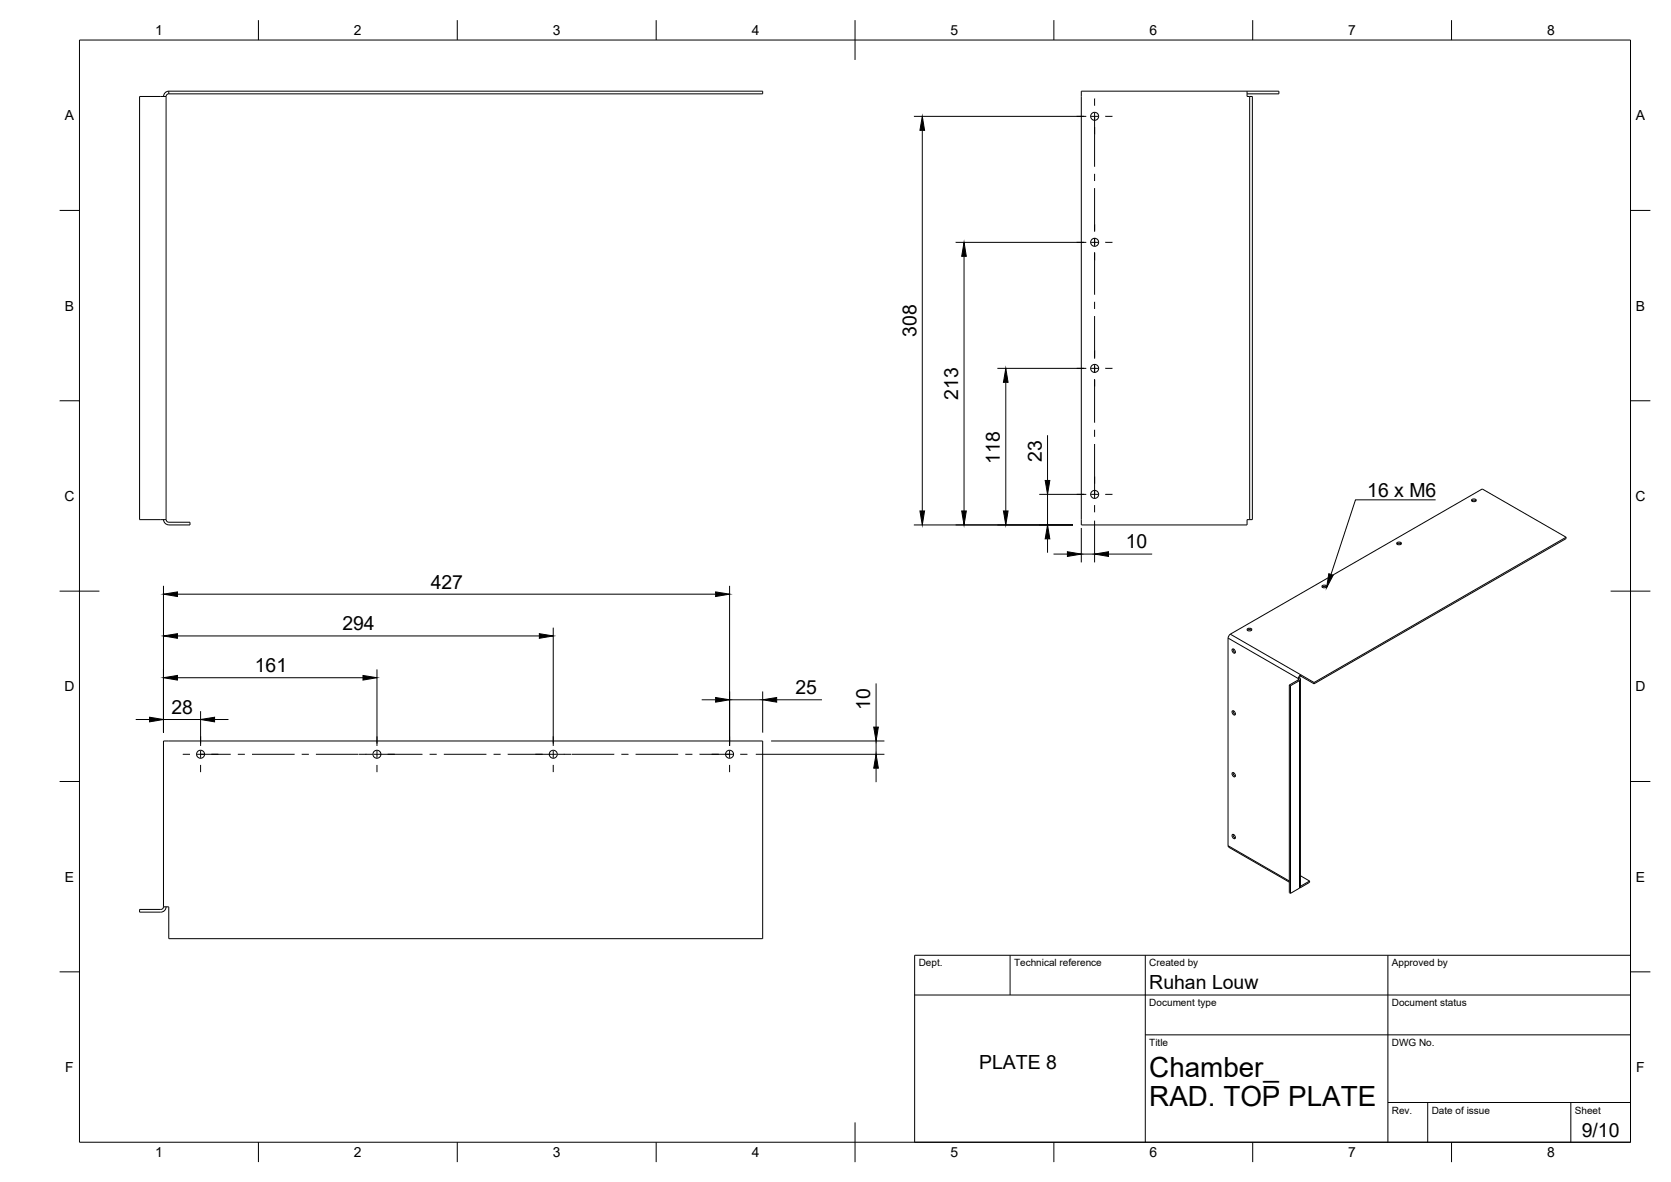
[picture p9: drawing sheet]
<svg xmlns="http://www.w3.org/2000/svg" width="420mm" height="297mm" viewBox="0 0 420 297" stroke-linecap="round" stroke-linejoin="round" font-family="sans-serif">
<!-- layer: Visible -->
<g fill="none" stroke="#000" stroke-width=".25">
<path d="M35.1 24.2h6.7v106.4h-6.7zM42.4 22.9h149.4v.7h-149.4M42.4 22.9v.7M42.4 22.9a1.32 1.32 0 0 0-1.3 1.3M42.4 23.6a.67 .67 0 0 0-.6 .6M313.6 22.9v1.3h.6M313.6 23.6h8v-.7h-49.7v109h41.7v-1.3h.6M314.2 24.2h.7v106.4h-.7M314.2 24.2v106.4M41.1 130.6a1.32 1.32 0 0 0 1.3 1.3M41.8 130.6a.67 .67 0 0 0 .6 .6h5.4v.7h-5.4M351.2 136.7l.6-.2 .5 .2"/>
<path d="M351.4 136.3l.5-.1 .3 .1 .2 .4-.8 .2-.4-.2zM370.1 125.9l.5-.2 .5 .2M370.2 125.5l.5-.1 .3 .1 .2 .3-.8 .3-.4-.3zM393.8 135l-21.1-12.1-63.3 36.5-.4 .4-.2 .5M393.8 135v.3l-63.4 36.5M393.8 135l-63.4 36.5M313.6 158.4l.6-.2 .5 .2M313.7 158l.6-.1 .3 .1 .1 .3-.7 .3-.4-.3zM332.5 147.6l.5-.2 .5 .2M332.6 147.1l.5-.1 .3 .1 .2 .4-.8 .2-.4-.2zM308.8 160.3v52.2M309.8 163.2l.4-.1 .2 .2 .2 .8h-.4l-.2-.2z"/>
<path d="M309.8 178.7h.4l.2 .1 .2 .8h-.4l-.2-.1zM310.1 163.1l.1 .5 .4 .4M310.1 178.6l.1 .6 .4 .3M324.2 172.2v52.1l.3 .2M324.2 172.2l.3 .1M324.5 172.3v52.2M326.5 170.9l-2.3 1.3M326.7 171l-2.2 1.3M326.7 170.4l-.2 .1M326.8 170.4l.2 .3-.2 .3M327 170.7v52.2l-.2 .3M327 169.6l-.4 .4-.1 .8"/>
<path d="M327 169.9l-.2 .5M330.4 171.5v.3M330.4 171.5l-3.4-1.9v.3l3.4 1.9M41.1 186.2h150.7v49.7h-149.4v-8h-1.3zM309.8 194.2h.4l.2 .2 .2 .7-.4 .1-.2-.2zM310.1 194.1l.1 .6 .4 .4M308.8 212.5l.2 .4 15.2 8.8M309.8 209.8l.4-.1 .2 .2 .2 .8h-.4l-.2-.2zM310.1 209.7l.1 .5 .4 .4M41.1 227.9a.67 .67 0 0 1-.7 .6h-5.3v.7h5.3a1.33 1.33 0 0 0 1.4-1.3M326.7 223.2l-2.2 1.3M327 220.1l2.3 1.3"/>
<path d="M327 223l-.1 .1M329.3 221.4l-2.3 1.3M329.3 221.4v.3l-2.3 1.3"/>
<circle cx="275.2" cy="29.2" r="1.01"/>
<circle cx="275.2" cy="60.9" r="1.01"/>
<circle cx="275.2" cy="92.6" r="1.01"/>
<circle cx="275.2" cy="124.2" r="1.01"/>
<circle cx="50.4" cy="189.5" r="1.01"/>
<circle cx="94.8" cy="189.5" r="1.01"/>
<circle cx="139.1" cy="189.5" r="1.01"/>
<circle cx="183.4" cy="189.5" r="1.01"/>
</g>
<!-- layer: Visible Narrow -->
<path d="M309.4 159.4l17.6 10.2M308.8 160.3l17.7 10.2v.4l.2 .1v52.2M308.8 212.5l15.4 8.9M327 222.7v.3" fill="none" stroke="#000" stroke-width=".25"/>
<!-- layer: BORDER -->
<g fill="none" stroke="#000" stroke-width=".25">
<path d="M20 10.1h390v276.9h-390zM65 5.1v5M115 5.1v5M165 5.1v5M215 5.1v10M265 5.1v5M315 5.1v5M365 5.1v5M15 52.9h5M410 52.9h5M15 100.7h5M410 100.7h5"/>
<path d="M15 148.6h10M405 148.6h10M15 196.4h5M410 196.4h5M15 244.2h5M410 244.2h5M65 287v5M115 287v5M165 287v5M215 282.1v9.9M265 287v5M315 287v5"/>
<path d="M365 287v5"/>
</g>
<!-- layer: TITLEBLOCK -->
<path d="M230 240.1h180v46.9h-180zM230 250h180M254 240.1v9.9M288 240.1v46.9M349 240.1v46.9M288 260.1h122M349 277.1h61M359 277.1v9.9M395 277.1v9.9" fill="none" stroke="#000" stroke-width=".25"/>
<!-- layer: Smart Centers -->
<g fill="none" stroke="#000" stroke-width=".25">
<path d="M270.7 29.2h1.8M274.3 29.2h1.8M275.2 24.8v1.8M275.2 28.3v13.6M277.9 29.2h1.8M275.2 43.7v1.8M275.2 47.3v10.9M275.2 59.8v2M270.7 60.9h1.8M274.3 60.9h1.8M275.2 63.4v10.7M275.2 75.8v1.8"/>
<path d="M275.2 79.4v10.7M277.9 60.9h1.8M270.7 92.6h1.8M274.3 92.6h1.8M275.2 91.7v2M275.2 95.3v10.9M277.9 92.6h1.8M275.2 108v1.8M275.2 111.6v13.5M270.7 124.2h1.8M274.3 124.2h1.8M275.2 126.9v1.8"/>
<path d="M277.9 124.2h1.8M46 189.6h1.8M49.6 189.6h8.4M50.4 185v1.9M50.4 188.7v1.7M50.4 192.2v1.8M59.8 189.6h1.8M63.4 189.6h10.7M75.9 189.6h1.8M79.4 189.6h10.7M90.3 189.6h3.4M93.9 189.6h12.3"/>
<path d="M94.8 185v1.9M94.8 188.7v1.7M94.8 192.2v1.8M108 189.6h1.8M111.6 189.6h10.7M124.1 189.6h1.8M127.7 189.6h12.3M139.1 185v1.9M139.1 188.7v1.7M139.1 192.2v1.8M140.2 189.6h3.4M143.7 189.6h10.8"/>
<path d="M156.2 189.6h1.8M159.8 189.6h10.7M172.3 189.6h1.8M175.9 189.6h8.4M183.5 185v1.9M183.5 188.7v1.7M183.5 192.2v1.8M186.1 189.6h1.8"/>
</g>
<!-- layer: FD_Dimensions -->
<g fill="none" stroke="#000" stroke-width=".25">
<path d="M229.8 29.2h43.3M231.9 32.8v95.6M240.3 60.9h32.8M242.4 64.4v64M250.8 92.6h22.3M252.9 96.1v32.3M263.4 109.4v11.3M229.8 131.9h40M261.3 124.2h11.8M263.4 124.2v7.7M263.4 135.4v3.5M264.9 139.2h3.5"/>
<path d="M271.9 132.7v8.6M271.9 139.2h3.3M275.2 130.8v10.5M278.7 139.2h11M41.1 147.2v36.9M44.6 159.8h91M44.6 149.3h135.3M139.1 157.7v29.8M183.5 147.2v40.3M44.6 170.3h46.7M50.4 178.7v8.8M94.8 168.2v19.3"/>
<path d="M176.4 175.9h3.5M183.5 175.9h8.3M191.8 173.8v10.3M195.3 175.9h11.4M220.3 171.8v10.9M34.1 180.8h3.5M41.1 180.8h9.3M54 180.8h3.4M190 189.6h32.4M193.9 186.2h28.5M220.3 186.2v3.4M220.3 193v3.6"/>
</g>
<g fill="#000" stroke="#000" stroke-width=".25">
<path d="M231.9 29.2l.6 3.6h-1.2zM242.4 60.9l.6 3.5h-1.2zM252.9 92.6l.6 3.5h-1.2zM231.3 128.4h1.2l-.6 3.5zM241.8 128.4h1.2l-.6 3.5zM252.3 128.4h1.2l-.6 3.5zM263.4 131.9l.6 3.5h-1.2zM262.8 120.7h1.2l-.6 3.5zM268.4 138.6l3.5 .6-3.5 .6zM275.2 139.2l3.5-.6v1.2zM41.1 159.8l3.5-.6v1.2zM41.1 149.3l3.5-.6v1.2z"/>
<path d="M135.6 159.2l3.5 .6-3.5 .6zM179.9 148.7l3.6 .6-3.6 .6zM41.1 170.3l3.5-.6v1.2zM91.3 169.7l3.5 .6-3.5 .6zM179.9 175.3l3.6 .6-3.6 .6zM191.8 175.9l3.5-.6v1.2zM37.6 180.2l3.5 .6-3.5 .6zM50.4 180.8l3.6-.6v1.2zM220.3 189.6l.6 3.4h-1.2zM219.7 182.7h1.2l-.6 3.5z"/>
</g>
<!-- layer: Hole Notes -->
<path d="M334.1 144.2l1.1 .4-1.6 3.1z" fill="#000" stroke="#000" stroke-width=".25"/>
<path d="M361 125.6h-20.2l-6.1 18.8" fill="none" stroke="#000" stroke-width=".25"/>
<g font-size="7">
<text x="289" y="270.6">Chamber_</text>
<text x="289" y="278.1">RAD. TOP PLATE</text>
</g>
<g font-size="4.9">
<text x="230.4" y="84.7" transform="rotate(-90 230.4 84.7)">308</text>
<text x="240.9" y="100.4" transform="rotate(-90 240.9 100.4)">213</text>
<text x="251.4" y="116.5" transform="rotate(-90 251.4 116.5)">118</text>
<text x="261.9" y="116" transform="rotate(-90 261.9 116)">23</text>
<text x="343.8" y="124.9">16 x M6</text>
<text x="283.1" y="137.8">10</text>
<text x="108.3" y="147.9">427</text>
<text x="86.1" y="158.4">294</text>
<text x="64.1" y="168.9">161</text>
<text x="43.1" y="179.4">28</text>
<text x="200" y="174.4">25</text>
<text x="218.8" y="178.4" transform="rotate(-90 218.8 178.4)">10</text>
<text x="289" y="248.5">Ruhan Louw</text>
<text x="246.2" y="268.7">PLATE 8</text>
<text x="397.7" y="285.7">9/10</text>
</g>
<g font-size="3.5">
<text x="39" y="8.8">1</text>
<text x="89" y="8.8">2</text>
<text x="139" y="8.8">3</text>
<text x="189" y="8.8">4</text>
<text x="239" y="8.8">5</text>
<text x="289" y="8.8">6</text>
<text x="339" y="8.8">7</text>
<text x="389" y="8.8">8</text>
<text x="16.3" y="30.2">A</text>
<text x="411.3" y="30.2">A</text>
<text x="16.3" y="78">B</text>
<text x="411.3" y="78">B</text>
<text x="16.2" y="125.9">C</text>
<text x="411.2" y="125.9">C</text>
<text x="16.2" y="173.7">D</text>
<text x="411.2" y="173.7">D</text>
<text x="16.3" y="221.6">E</text>
<text x="411.3" y="221.6">E</text>
<text x="16.4" y="269.4">F</text>
<text x="411.4" y="269.4">F</text>
<text x="39" y="290.8">1</text>
<text x="89" y="290.8">2</text>
<text x="139" y="290.8">3</text>
<text x="189" y="290.8">4</text>
<text x="239" y="290.8">5</text>
<text x="289" y="290.8">6</text>
<text x="339" y="290.8">7</text>
<text x="389" y="290.8">8</text>
</g>
<g font-size="2.5">
<text x="231" y="242.9">Dept.</text>
<text x="255" y="242.9">Technical reference</text>
<text x="289" y="242.9">Created by</text>
<text x="350" y="242.9">Approved by</text>
<text x="289" y="252.8">Document type</text>
<text x="350" y="252.8">Document status</text>
<text x="289" y="262.9">Title</text>
<text x="350" y="262.9">DWG No.</text>
<text x="350" y="279.9">Rev.</text>
<text x="360" y="279.9">Date of issue</text>
<text x="396" y="279.9">Sheet</text>
</g>
</svg>
